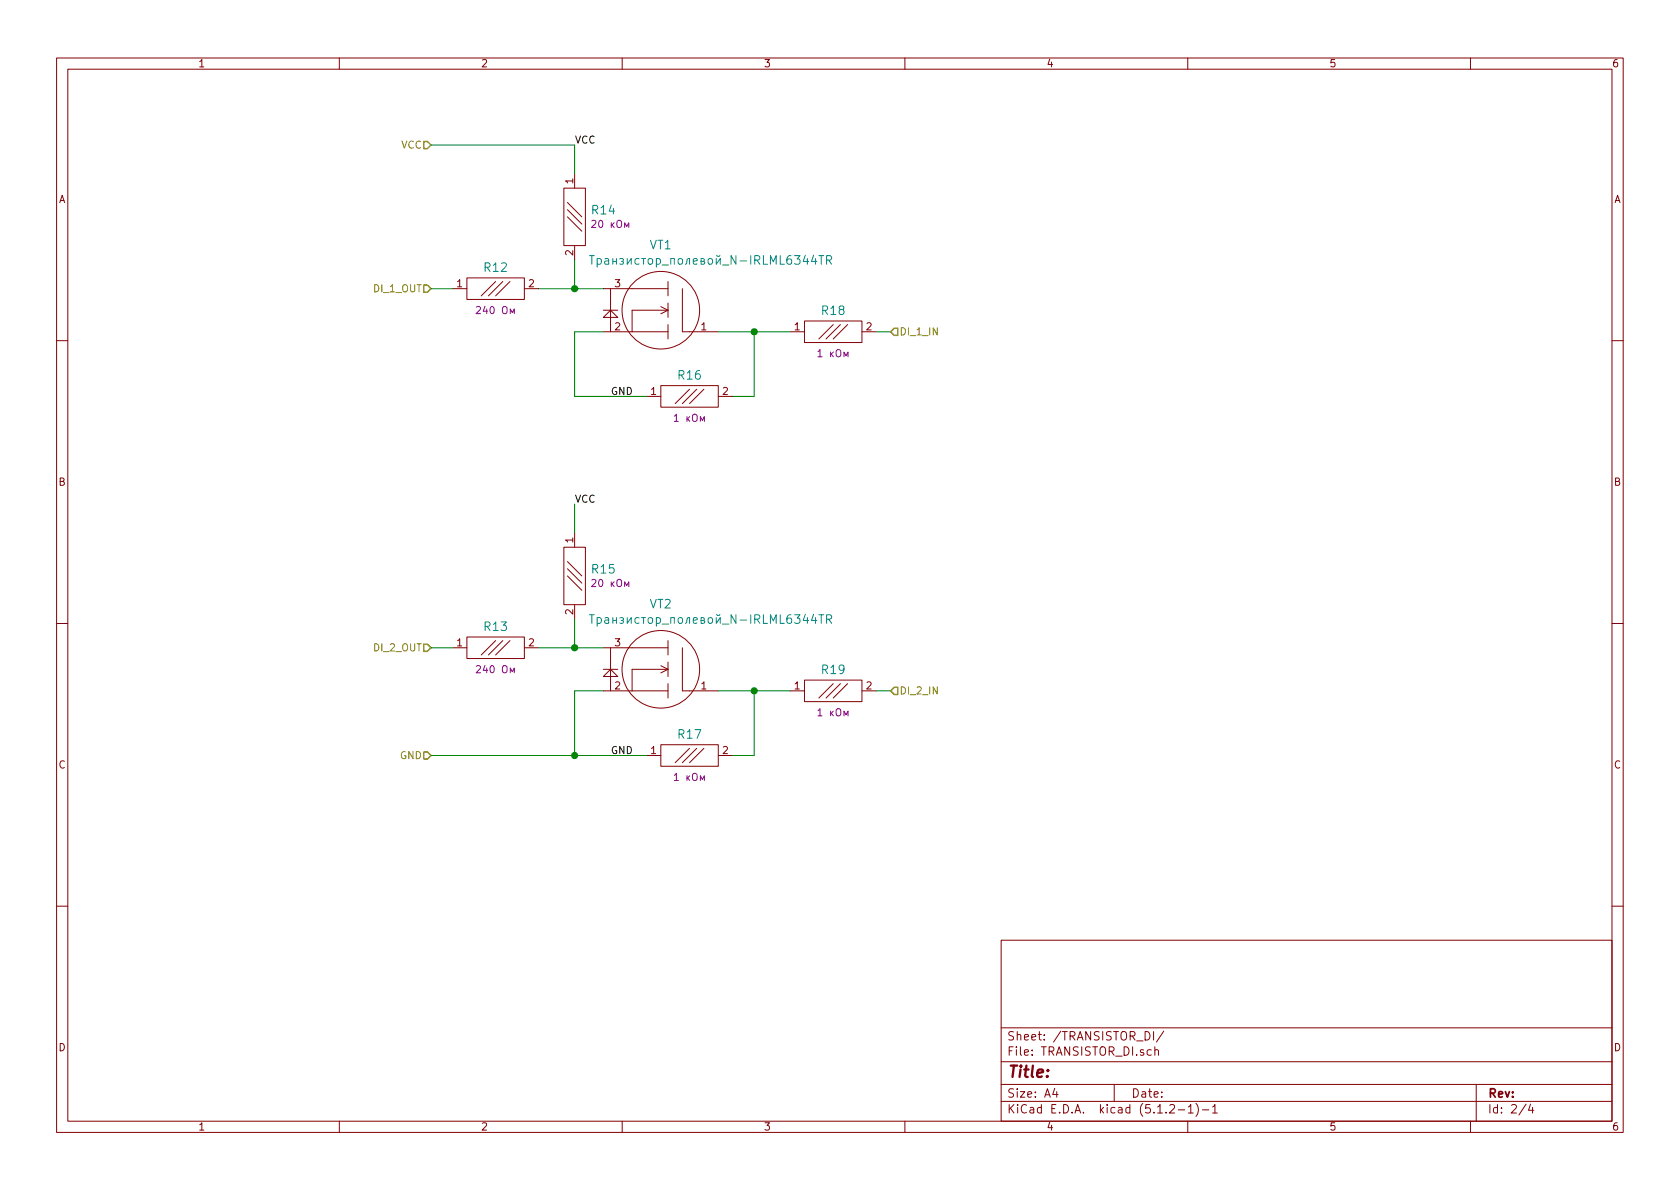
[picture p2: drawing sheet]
<svg xmlns="http://www.w3.org/2000/svg" width="297mm" height="210mm" viewBox="0 0 297 210" stroke-linecap="round" stroke-linejoin="round" font-family="sans-serif">
<g fill="none" stroke="#840000" stroke-width=".18">
<path d="M10 10.3h277v189.9h-277zM12 12.2h273v186.1h-273zM60 10.3v1.9M110 10.3v1.9M160 10.3v1.9M210 10.3v1.9M260 10.3v1.9M99.7 33.3h3.8v10.1h-3.8zM100.3 35.8l2.6 2.5M100.3 37.1l2.6 2.5M100.3 38.3l2.6 2.6M101.6 30.7v2.6"/>
<path d="M80 51h2.5M82.5 49.1h10.2v3.9h-10.2zM87.6 49.8l-2.5 2.5M88.9 49.8l-2.5 2.5M90.2 49.8l-2.6 2.5M92.7 51h2.5M101.6 43.4v2.6M106.7 56.1l1.2-1.2 1.3 1.2zM106.7 58.7h11.4M106.7 54.9h2.5M106.7 51h11.4M107.9 51v7.7"/>
<path d="M116.8 54.2l1.3 .7M118.1 49.8v2.5M118.1 53.6v2.5M118.1 57.4v2.5M118.1 54.9l-1.3 .6M118.1 54.9h-6.3v3.8M120.6 51v7.7h6.4M139.7 58.7h2.5M142.2 56.8h10.2v3.8h-10.2zM147.3 57.4l-2.5 2.5M148.6 57.4l-2.6 2.5M149.9 57.4l-2.6 2.5"/>
<path d="M152.4 58.7h2.5M10 60.2h2M114.3 70.1h2.5M116.8 68.2h10.2v3.8h-10.2zM121.9 68.8l-2.5 2.6M123.2 68.8l-2.6 2.6M124.5 68.8l-2.6 2.6M127 70.1h2.5M285 60.2h2M99.7 96.8h3.8v10.1h-3.8zM100.3 99.3l2.6 2.5M101.6 94.2v2.6"/>
<path d="M10 110.3h2M80 114.5h2.5M82.5 112.6h10.2v3.9h-10.2zM87.6 113.3l-2.5 2.5M88.9 113.3l-2.5 2.5M90.2 113.3l-2.6 2.5M92.7 114.5h2.5M100.3 100.6l2.6 2.5M100.3 101.8l2.6 2.6M101.6 106.9v2.6M106.7 119.6l1.2-1.2 1.3 1.2zM106.7 118.4h2.5"/>
<path d="M106.7 114.5h11.4M107.9 114.5v7.7M116.8 117.7l1.3 .7M118.1 113.3v2.5M118.1 117.1v2.5M118.1 118.4h-6.3v3.8M118.1 118.4l-1.3 .6M120.6 114.5v7.7h6.4M285 110.3h2M106.7 122.2h11.4M114.3 133.6h2.5M116.8 131.7h10.2v3.8h-10.2z"/>
<path d="M118.1 120.9v2.5M121.9 132.3l-2.5 2.6M123.2 132.3l-2.6 2.6M124.5 132.3l-2.6 2.6M127 133.6h2.5M139.7 122.2h2.5M142.2 120.3h10.2v3.8h-10.2zM147.3 120.9l-2.5 2.5M148.6 120.9l-2.6 2.5M149.9 120.9l-2.6 2.5M152.4 122.2h2.5M10 160.2h2"/>
<path d="M177 166.3h108v32h-108zM285 160.2h2M60 198.3v1.9M110 198.3v1.9M160 198.3v1.9M177 194.8h108M177 191.8h108M177 187.8h108M177 181.8h108M186.5 192.5l-.4 1h1M186.8 193v1M197 191.8v3"/>
<path d="M202.5 182.4a.76 .76 0 0 1 .8 .8 .76 .76 0 0 1-.8 .7zM204 182.4v1.5M204.2 185.7l.2-.1 .3 .1 .1 .9M204.2 185.1v1.5M205.8 182.3l-1.3 2M206.8 195.5l.2-.2h.4l.2 .2 .1 .3-.1 .2-.8 .8h.9M208.3 196.3h1.2M210 198.3v1.9M210.1 195.8l.4-.5v1.5M210.1 196.8h.9M211.5 195.1a1.71 1.71 0 0 1 0 2.3M212.6 196.3h1.1"/>
<path d="M214.4 195.8l.4-.5v1.5M214.4 196.8h.8M260 198.3v1.9M261 191.8v6.5M269.8 195.2l-1.2 2M270.6 195.2l-.3 1.1h.9M271 195.8v1"/>
<circle cx="116.8" cy="54.9" r="6.9"/>
<circle cx="116.8" cy="118.4" r="6.9"/>
</g>
<g fill="none" stroke="#008484" stroke-width=".18">
<path d="M104.2 45.2h.9M104.6 45.2v1.5M105.6 45.8l.4-.1 .2 .1v.8a.48 .48 0 0 1-.6 .1M105.6 45.7v1.5M107 45.8h.5l.1 .9M107.6 46.1h-.5a.31 .31 0 0 0-.2 .3 .31 .31 0 0 0 .2 .3h.5M108.4 46.2h.6M108.4 45.7v1M109 45.7v1M109.6 45.8l.4-.1 .2 .2-.2 .3 .2 .2v.3h-.6M109.9 46.2h.1M110.9 45.7v1l.7-1v1"/>
<path d="M113 45.8l-.5-.1-.2 .3v.4l.1 .3h.6M113.4 45.7h.7M113.8 45.7v1M114.7 45.8l.2-.1 .4 .1 .1 .6-.2 .3h-.3l-.2-.1zM135 45.2v1.5h.7M136.2 46.7v-1.5l.5 1.1 .5-1.1v1.5M137.9 45.2v1.5h.8M139.9 45.2a.62 .62 0 0 0-.8 .6l.1 .8a.48 .48 0 0 0 .7 0l.1-.5-.1-.3h-.5l-.3 .3M140.5 45.2h1l-.6 .6 .5 .1v.7l-.3 .1h-.4l-.2-.1M142.4 45.1l-.4 1.1h1M142.7 45.7v1M143.8 45.1l-.3 1.1h.9"/>
<path d="M144.2 45.7v1M144.8 45.2h.8M145.2 45.2v1.5M146.2 46l.7-.1 .1-.2v-.4l-.3-.1h-.5v1.5M146.5 46l.5 .7M104.2 108.7h.9M104.6 108.7v1.5M105.6 109.3l.4-.1 .2 .1v.8a.48 .48 0 0 1-.6 .1M105.6 109.2v1.5M107 109.3h.5l.1 .9M107.6 109.6h-.5a.31 .31 0 0 0-.2 .3 .31 .31 0 0 0 .2 .3h.5M108.4 109.2v1"/>
<path d="M108.4 109.7h.6M109 109.2v1M109.6 109.3l.4-.1 .2 .2-.2 .3 .2 .2v.3h-.6M109.9 109.7h.1M110.9 109.2v1l.7-1v1M113 109.3l-.5-.1-.2 .3v.4l.1 .3h.6M113.4 109.2h.7M113.8 109.2v1M114.7 109.3l.2-.1 .4 .1 .1 .6-.2 .3h-.3l-.2-.1zM135 108.7v1.5h.7M136.2 110.2v-1.5l.5 1.1 .5-1.1v1.5M137.9 108.7v1.5h.8"/>
<path d="M139.9 108.7a.62 .62 0 0 0-.8 .6l.1 .8a.48 .48 0 0 0 .7 0l.1-.5-.1-.3h-.5l-.3 .3M140.5 108.7h1l-.6 .6 .5 .1v.7l-.3 .1h-.4l-.2-.1M142.4 108.6l-.4 1.1h1M142.7 109.2v1M143.8 108.6l-.3 1.1h.9M144.2 109.2v1M144.8 108.7h.8M145.2 108.7v1.5M146.2 109.5l.7-.1 .1-.2v-.4l-.3-.1h-.5v1.5M146.5 109.5l.5 .7"/>
</g>
<g fill="none" stroke="#008400" stroke-width=".18">
<path d="M76.2 25.6h25.4v5.1M76.2 51h3.8M95.2 51h11.5M101.6 46v5M106.7 58.7h-5.1v11.4h12.7M127 58.7h12.7M133.3 58.7v11.4h-3.8M154.9 58.7h2.6M101.6 89.1v5.1M76.2 114.5h3.8M95.2 114.5h11.5M101.6 109.5v5"/>
<path d="M76.2 133.6h38.1M106.7 122.2h-5.1v11.4M127 122.2h12.7M133.3 122.2v11.4h-3.8M154.9 122.2h2.6"/>
</g>
<g fill="none" stroke="#840084" stroke-width=".18">
<path d="M104.6 39.1l.5-.1 .3 .3-.1 .2-.7 .7h.8M106 39.1l.1-.1a.67 .67 0 0 1 .5 .6 .67 .67 0 0 1-.5 .6l-.3-.5zM109.1 39.1l.1-.1a.42 .42 0 0 1 .7 .1 .88 .88 0 0 1-.3 1.1h-.4a1.07 1.07 0 0 1-.1-1.1zM84.2 54.3l.5-.1 .3 .4-.8 .9h.8M88.9 54.4l.2-.2a.44 .44 0 0 1 .6 .4l-.1 .7-.2 .2-.4-.1a1 1 0 0 1-.1-1zM90.2 55.5v-.9l.4 .7 .3-.7v.9M110.4 40.2v-.8l.4 .7 .4-.7v.8M119.2 73.6l.4-.4v1.3M119.2 74.5h.7M122.5 73.4a.45 .45 0 0 1 .7 0 .88 .88 0 0 1-.2 1.1h-.4a1.07 1.07 0 0 1-.1-1.1zM123.8 74.5v-.8l.4 .6 .3-.6v.8M144.6 62.2l.4-.4v1.3"/>
<path d="M144.6 63.1h.7M147.9 62a.45 .45 0 0 1 .7 0 .88 .88 0 0 1-.2 1.1l-.4-.1a1.07 1.07 0 0 1-.1-1zM149.2 63.1v-.9l.4 .7 .3-.7v.9M84.2 117.8l.5-.1 .3 .4-.8 .9h.8M88.9 117.9l.2-.2a.44 .44 0 0 1 .6 .4l-.1 .7-.2 .2-.4-.1a1 1 0 0 1-.1-1zM90.2 119v-.9l.4 .7 .3-.7v.9M104.6 102.6l.5-.1 .3 .3-.1 .2-.7 .7h.8M106 102.6l.1-.1a.67 .67 0 0 1 .5 .6 .67 .67 0 0 1-.5 .6l-.3-.5zM109.1 102.6l.1-.1a.42 .42 0 0 1 .7 .1 .88 .88 0 0 1-.3 1.1h-.4a1.07 1.07 0 0 1-.1-1.1zM110.4 103.7v-.8l.4 .7 .4-.7v.8M119.2 137.1l.4-.4v1.3M119.2 138h.7"/>
<path d="M122.5 136.9a.45 .45 0 0 1 .7 0 .88 .88 0 0 1-.2 1.1h-.4a1.07 1.07 0 0 1-.1-1.1zM123.8 138v-.8l.4 .6 .3-.6v.8M144.6 125.7l.4-.4v1.3M144.6 126.6h.7M147.9 125.5a.45 .45 0 0 1 .7 0 .88 .88 0 0 1-.2 1.1l-.4-.1a1.07 1.07 0 0 1-.1-1zM149.2 126.6v-.9l.4 .7 .3-.7v.9"/>
</g>
<path d="M74.9 25h.7l.6 .6-.6 .7h-.7zM74.9 50.4h.7l.6 .6-.6 .7h-.7zM157.5 58.7l.6-.7h.6v1.3h-.6zM74.9 113.9h.7l.6 .6-.6 .7h-.7zM74.9 133h.7l.6 .6-.6 .6h-.7zM158.1 121.5h.6v1.3h-.6l-.6-.6z" fill="none" stroke="#848400" stroke-width=".25"/>
<g fill="#008400" stroke="#008400" stroke-width=".25">
<circle cx="133.4" cy="122.2" r=".51"/>
<circle cx="101.6" cy="51" r=".51"/>
<circle cx="101.6" cy="114.5" r=".51"/>
<circle cx="133.4" cy="58.7" r=".51"/>
<circle cx="101.6" cy="133.6" r=".51"/>
</g>
<text font-size="2.8" fill="#840000" x="178" y="190.5">Title:</text>
<g font-size="2.1" fill="#008484">
<text x="104.7" y="37.9">R14</text>
<text x="114.9" y="44.1">VT1</text>
<text x="116.4" y="46.8">__N-IRLML6344TR</text>
<text x="85.7" y="48.1">R12</text>
<text x="145.4" y="55.7">R18</text>
<text x="120" y="67.1">R16</text>
<text x="104.7" y="101.4">R15</text>
<text x="114.9" y="107.6">VT2</text>
<text x="85.7" y="111.6">R13</text>
<text x="116.4" y="110.3">__N-IRLML6344TR</text>
<text x="145.4" y="119.2">R19</text>
<text x="120" y="130.6">R17</text>
</g>
<g font-size="2.1" fill="#840000">
<text x="178" y="184">Sheet: /TRANSISTOR_DI/</text>
<text x="178" y="186.7">File: TRANSISTOR_DI.sch</text>
<text x="178" y="196.9">KiCad E.D.A. kicad (5.1.2-1)-1</text>
<text x="178" y="194.1">Size: A4</text>
<text x="200" y="194.1">Date:</text>
<text x="263" y="194.1">Rev:</text>
<text x="263" y="196.9">Id: 2/4</text>
</g>
<g font-size="1.8" fill="#840000">
<text x="35" y="11.9">1</text>
<text x="85" y="11.9">2</text>
<text x="135" y="11.9">3</text>
<text x="185" y="11.9">4</text>
<text x="235" y="11.9">5</text>
<text x="285" y="11.9">6</text>
<text x="10.4" y="35.9">A</text>
<text x="101.3" y="32.5" transform="rotate(-90 101.3 32.5)">1</text>
<text x="285.4" y="35.9">A</text>
<text x="101.3" y="45.2" transform="rotate(-90 101.3 45.2)">2</text>
<text x="80.8" y="50.8">1</text>
<text x="93.5" y="50.8">2</text>
<text x="108.7" y="50.8">3</text>
<text x="108.7" y="58.4">2</text>
<text x="124" y="58.4">1</text>
<text x="140.5" y="58.4">1</text>
<text x="153.2" y="58.4">2</text>
<text x="115.1" y="69.8">1</text>
<text x="127.8" y="69.8">2</text>
<text x="10.4" y="85.9">B</text>
<text x="285.4" y="85.9">B</text>
<text x="101.3" y="96" transform="rotate(-90 101.3 96)">1</text>
<text x="101.3" y="108.7" transform="rotate(-90 101.3 108.7)">2</text>
<text x="80.8" y="114.3">1</text>
<text x="93.5" y="114.3">2</text>
<text x="108.7" y="114.3">3</text>
<text x="108.7" y="121.9">2</text>
<text x="124" y="121.9">1</text>
<text x="140.5" y="121.9">1</text>
<text x="153.2" y="121.9">2</text>
<text x="10.4" y="135.9">C</text>
<text x="115.1" y="133.3">1</text>
<text x="127.8" y="133.3">2</text>
<text x="285.4" y="135.9">C</text>
<text x="10.4" y="185.9">D</text>
<text x="285.4" y="185.9">D</text>
<text x="35" y="199.9">1</text>
<text x="85" y="199.9">2</text>
<text x="135" y="199.9">3</text>
<text x="185" y="199.9">4</text>
<text x="235" y="199.9">5</text>
<text x="285" y="199.9">6</text>
</g>
<g font-size="1.8" fill="#848400">
<text x="70.9" y="26.3">VCC</text>
<text x="66.2" y="51.7">DI_1_OUT</text>
<text x="159" y="59.3">DI_1_IN</text>
<text x="66.2" y="115.2">DI_2_OUT</text>
<text x="159" y="122.8">DI_2_IN</text>
<text x="70.7" y="134.2">GND</text>
</g>
<g font-size="1.8">
<text x="101.6" y="25.4">VCC</text>
<text x="107.9" y="69.8">GND</text>
<text x="101.6" y="88.9">VCC</text>
<text x="107.9" y="133.3">GND</text>
</g>
<g font-size="1.8" fill="#840084">
<text x="106.7" y="40.3">20</text>
<text x="85.9" y="55.5">240</text>
<text x="146.6" y="63.2">1</text>
<text x="121.2" y="74.6">1</text>
<text x="106.7" y="103.8">20</text>
<text x="85.9" y="119">240</text>
<text x="146.6" y="126.7">1</text>
<text x="121.2" y="138.1">1</text>
</g>
</svg>
